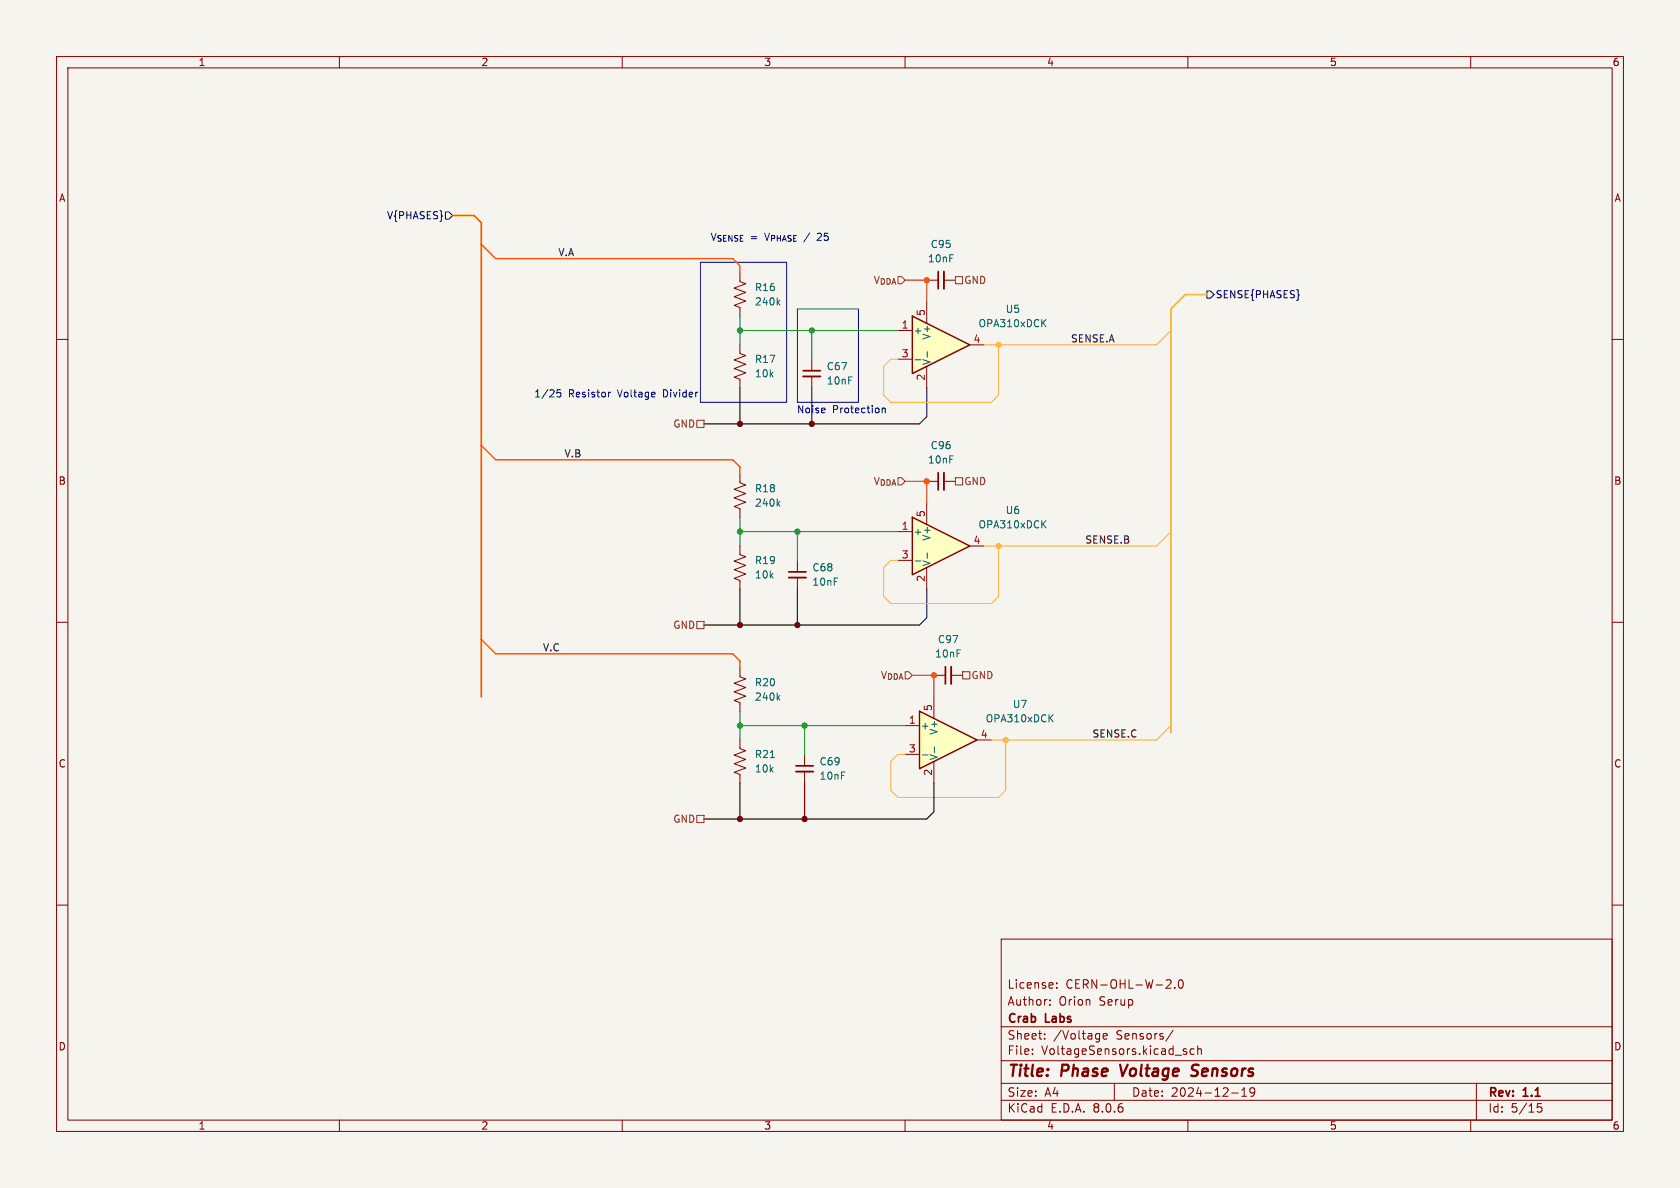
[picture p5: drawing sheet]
<svg xmlns="http://www.w3.org/2000/svg" width="297mm" height="210mm" viewBox="0 0 297 210" stroke-linecap="round" stroke-linejoin="round" font-family="sans-serif">
<path d="M0 0h297v210h-297z" fill="#f5f4ef" stroke="#f5f4ef" stroke-width=".18"/>
<g fill="none" stroke="#840000" stroke-width=".18">
<path d="M10 10h277v190h-277zM12 12h273v186h-273zM60 10v2M110 10v2M160 10v2M210 10v2M260 10v2M10 60h2M285 60h2M10 110h2M130.8 118.1v1.5l1 .4-2 .8 2 .7-2 .8 2 .8-2 .7 1 .4v1.5M285 110h2"/>
<path d="M10 160h2M285 160h2M177 166h108v32h-108zM185.6 177.6v.1M185.6 176.8v.1M186.8 174.6v.1M186.8 173.8v.1M206.2 173.3l.5-.1 .3 .1v.3l-.9 1.1h.9M207.7 174.6v.1M208.5 173.3l.2-.1a.81 .81 0 0 1 .6 .6 .81 .81 0 0 1-.3 .8l-.2 .1a.81 .81 0 0 1-.3-1.4zM60 198v2M110 198v2"/>
<path d="M160 198v2M177 194.5h108M177 191.5h108M177 187.5h108M177 181.5h108M182.5 186.3v.1M182.5 185.5v.1M184.7 183.6v.1M184.7 182.8v.1M195 183.2l.7-.1v-.3l-.5-.1-.2 .2 .1 .7h.6M197 191.5v3M207.4 182.1l-1.3 2"/>
<path d="M209.2 185.8l.5 .2 .1 .2-.2 .2-.4-.1M209.2 185.5h.5M210 198v2M211.1 185.5l-.4-.1-.3 .3v.4l.1 .2h.6M211.7 185.5l.3-.1 .3 .1 .1 .9M211.7 184.9v1.5M217.7 193.2h1.2M219.5 193.8h.9M219.5 192.7l.5-.4v1.5M221.8 192.9l-.3 .3h-.3l-.2-.3 .1-.5 .4-.1 .2 .1a.99 .99 0 0 1-.3 1.4h-.3M260 198v2M261 191.5v6.5"/>
<path d="M272.5 195.1h-.7l-.1 .7 .3-.1h.5l.1 .3-.1 .5-.2 .1-.6-.1"/>
</g>
<path d="M198 188.2l.4 2M211.6 190a.85 .85 0 0 1-1 .1M211.6 188.2l-.6 .1a.46 .46 0 0 0-.3 .5 .46 .46 0 0 0 .4 .4l.5 .2" fill="none" stroke="#840000" stroke-width=".4"/>
<path d="M137.5 123.3l.4 .5M137.9 122.9l-.5 .5" fill="none" stroke="#006464" stroke-width=".18"/>
<path d="M161.3 91.4l10.1 5.1-10.1 5.1z" fill="#ffffc2"/>
<path d="M161.3 91.4l10.1 5.1-10.1 5.1z" fill="none" stroke="#840000" stroke-width=".25"/>
<path d="M158.7 94h2.6M158.7 99.1h2.6M163.8 88.9v3.8M171.4 96.5h2.6M163.8 100.3v3.8" fill="none" stroke="#840000" stroke-width=".18"/>
<path d="M161.8 99.2h1M163.9 97.7v1M184.4 92.6l.5 .7M184.9 92.1l-.7 .7" fill="none" stroke="#006464" stroke-width=".18"/>
<path d="M161.3 55.9l10.1 5.1-10.1 5z" fill="#ffffc2"/>
<path d="M161.3 55.9l10.1 5.1-10.1 5z" fill="none" stroke="#840000" stroke-width=".25"/>
<g fill="none" stroke="#840000" stroke-width=".18">
<path d="M130.8 48.3v1.5l1 .4-2 .7 2 .8-2 .8 2 .7-2 .8 1 .4v1.5M158.7 58.4h2.6M163.8 53.3v3.9M163.8 49.5h2.1M166.9 49.5h2M130.8 61v1.5l1 .4-2 .7 2 .8-2 .8 2 .7-2 .8 1 .4v1.5M143.5 63.5v2M143.5 66.5v2.1M158.7 63.5h2.6M163.8 64.8v3.8M171.4 61h2.6M141 99.1v2"/>
<path d="M141 102.1v2"/>
</g>
<path d="M137.5 53.4l.4 .5M137.9 53.1l-.5 .5M184.4 57l.5 .8M184.9 56.5l-.7 .7M161.8 63.6h1M163.9 62.2v1" fill="none" stroke="#006464" stroke-width=".18"/>
<path d="M166.9 48v3.1M142 66.5h3M139.4 102.1h3.1" fill="none" stroke="#840000" stroke-width=".33"/>
<path d="M165.9 48v3.1M142 65.5h3M139.4 101.1h3.1" fill="none" stroke="#840000" stroke-width=".3"/>
<path d="M162.6 125.7l10.1 5.1-10.1 5.1z" fill="#ffffc2"/>
<path d="M162.6 125.7l10.1 5.1-10.1 5.1z" fill="none" stroke="#840000" stroke-width=".25"/>
<g fill="none" stroke="#840000" stroke-width=".18">
<path d="M130.8 96.5v1.5l1 .4-2 .8 2 .7-2 .8 2 .8-2 .7 1 .4v1.5M130.8 83.8v1.5l1 .4-2 .8 2 .7-2 .8 2 .8-2 .7 1 .4v1.5M163.8 85.1h2.1M166.9 85.1h2M165.1 119.4h2M168.1 119.4h2.1M130.8 130.8v1.5l1 .4-2 .8 2 .7-2 .8 2 .8-2 .7 1 .4v1.5M142.2 133.4v2M142.2 136.4v2M160 128.3h2.6M160 133.4h2.6M165.1 123.2v3.8"/>
<path d="M165.1 134.6v3.8M172.7 130.8h2.6"/>
</g>
<path d="M137.5 89l.4 .5M137.9 88.6l-.5 .5M136.2 133.9h.7M163.1 133.4h1M165.2 132v1M185.6 126.9l.6 .7M186.2 126.3l-.7 .8" fill="none" stroke="#006464" stroke-width=".18"/>
<path d="M166.9 83.6v3M168.1 117.9v3M140.7 136.4h3.1" fill="none" stroke="#840000" stroke-width=".33"/>
<path d="M165.9 83.6v3M167.1 117.9v3M140.7 135.4h3.1" fill="none" stroke="#840000" stroke-width=".3"/>
<path d="M78.7 37.5h.7l.6 .6-.6 .6h-.7zM213.4 51.4h.6l.6 .7-.6 .6h-.6z" fill="none" stroke="#000084" stroke-width=".18"/>
<path d="M168.9 48.9h1.3v1.3h-1.3zM123.2 74.3h1.3v1.3h-1.3zM168.9 84.5h1.3v1.2h-1.3zM123.2 109.9h1.3v1.2h-1.3zM170.2 118.7h1.2v1.3h-1.2zM123.2 144.1h1.3v1.3h-1.3z" fill="none" stroke="#725600" stroke-width=".18"/>
<path d="M123.8 46.4h15.3v24.7h-15.3zM141 54.6h10.8v16.5h-10.8zM99.1 68.9h-.6l-.1 .6 .2-.1 .4 .1 .2 .1-.1 .5-.2 .1-.5-.1M107.9 69.3l-.3 .3M155.9 72.1v.9M155.9 72.2l.2-.1 .3 .1 .1 .8" fill="none" stroke="#0000c2" stroke-width=".18"/>
<path d="M80 38.1h3.8l1.3 1.3v83.8" fill="none" stroke="#f50" stroke-width=".3"/>
<path d="M213.4 52.1h-3.9l-2.5 2.5v74.9" fill="none" stroke="#ffb334" stroke-width=".3"/>
<path d="M130.8 68.6v6.3M143.5 68.6v6.3M163.8 68.6v5.1l-1.2 1.2h-38.1M130.8 104.1v6.4M141 104.1v6.4M163.8 104.1v5.1l-1.2 1.3h-38.1M130.8 138.4v6.4M142.2 138.4v6.4M165.1 138.4v5.1l-1.3 1.3h-39.3" fill="none" stroke="#000" stroke-width=".2"/>
<path d="M85.1 43.2l2.5 2.5h41.9l1.3 1.3v1.3M85.1 78.7l2.5 2.6h41.9l1.3 1.3v1.2M85.1 113l2.5 2.6h41.9l1.3 1.2v1.3" fill="none" stroke="#f50" stroke-width=".25"/>
<path d="M130.8 55.9v5.1M130.8 58.4h27.9M143.5 58.4v5.1M130.8 91.4v5.1M130.8 94h27.9M141 94v5.1M130.8 125.7v5.1M130.8 128.3h29.2M142.2 128.3v5.1" fill="none" stroke="#009600" stroke-width=".18"/>
<path d="M160 49.5h3.8v3.8M160 85.1h3.8v3.8M161.3 119.4h3.8v3.8" fill="none" stroke="#f22" stroke-width=".2"/>
<path d="M207 58.4l-2.5 2.6h-30.5M176.5 61v8.9l-1.2 1.2h-17.8l-1.3-1.2v-5.1l1.3-1.3h1.2M176.5 96.5v8.9l-1.2 1.3h-17.8l-1.3-1.3v-5.1l1.3-1.2h1.2M207 94l-2.5 2.5h-30.5M177.8 130.8v8.9l-1.3 1.3h-17.8l-1.2-1.3v-5.1l1.2-1.2h1.3M207 128.3l-2.5 2.5h-29.2" fill="none" stroke="#ffb334" stroke-width=".18"/>
<g fill="#000" stroke="#000" stroke-width=".18">
<circle cx="130.8" cy="74.9" r=".46"/>
<circle cx="143.5" cy="74.9" r=".46"/>
<circle cx="130.8" cy="110.5" r=".46"/>
<circle cx="141" cy="110.5" r=".46"/>
<circle cx="130.8" cy="144.8" r=".46"/>
<circle cx="142.2" cy="144.8" r=".46"/>
</g>
<g fill="#f22" stroke="#f22" stroke-width=".18">
<circle cx="163.8" cy="49.5" r=".46"/>
<circle cx="163.8" cy="85.1" r=".46"/>
<circle cx="165.1" cy="119.4" r=".46"/>
</g>
<g fill="#009600" stroke="#009600" stroke-width=".18">
<circle cx="143.5" cy="58.4" r=".46"/>
<circle cx="141" cy="94" r=".46"/>
<circle cx="142.2" cy="128.3" r=".46"/>
<circle cx="130.8" cy="128.3" r=".46"/>
<circle cx="130.8" cy="58.4" r=".46"/>
<circle cx="130.8" cy="94" r=".46"/>
</g>
<g fill="#ffb334" stroke="#ffb334" stroke-width=".18">
<circle cx="176.5" cy="96.5" r=".46"/>
<circle cx="176.5" cy="61" r=".46"/>
<circle cx="177.8" cy="130.8" r=".46"/>
</g>
<g font-size="2.8" fill="#840000">
<text x="178" y="190.9">Title:</text>
<text x="187.7" y="190.9">Phase</text>
<text x="198.9" y="190.9">Voltage</text>
<text x="212.3" y="190.9">Sensors</text>
</g>
<g font-size="2.1" fill="#840000">
<text x="178" y="178">Author:</text>
<text x="178" y="175">License:</text>
<text x="187.2" y="178">Orion</text>
<text x="188.4" y="175">CERN-OHL-W-2.0</text>
<text x="194.4" y="178">Serup</text>
<text x="178" y="184">Sheet:</text>
<text x="178" y="181.2">Crab</text>
<text x="184.9" y="181.2">Labs</text>
<text x="186.2" y="184">/Voltage</text>
<text x="197.4" y="184">Sensors/</text>
<text x="178" y="186.7">File:</text>
<text x="184.1" y="186.7">VoltageSensors.kicad_sch</text>
<text x="178" y="196.9">KiCad</text>
<text x="178" y="194.1">Size:</text>
<text x="184.7" y="194.1">A4</text>
<text x="185.7" y="196.9">E.D.A.</text>
<text x="193.3" y="196.9">8.0.6</text>
<text x="200" y="194.1">Date:</text>
<text x="207" y="194.1">2024-12-19</text>
<text x="263" y="194.3">Rev:</text>
<text x="263" y="196.9">Id:</text>
<text x="267.1" y="196.9">5/15</text>
<text x="269.4" y="194.3">1.1</text>
</g>
<g font-size="1.8" fill="#840000">
<text x="35" y="11.9">1</text>
<text x="85" y="11.9">2</text>
<text x="135" y="11.9">3</text>
<text x="185" y="11.9">4</text>
<text x="235" y="11.9">5</text>
<text x="285" y="11.9">6</text>
<text x="10.3" y="35.9">A</text>
<text x="285.3" y="35.9">A</text>
<text x="10.3" y="85.9">B</text>
<text x="285.3" y="85.9">B</text>
<text x="10.3" y="135.9">C</text>
<text x="285.3" y="135.9">C</text>
<text x="10.3" y="185.9">D</text>
<text x="285.3" y="185.9">D</text>
<text x="35" y="199.9">1</text>
<text x="85" y="199.9">2</text>
<text x="135" y="199.9">3</text>
<text x="185" y="199.9">4</text>
<text x="235" y="199.9">5</text>
<text x="285" y="199.9">6</text>
</g>
<g font-size="1.8" fill="#000084">
<text x="68.3" y="39">V{PHASES}</text>
<text x="214.8" y="52.9">SENSE{PHASES}</text>
</g>
<g font-size="1.8" fill="#0f0f0f">
<text x="98.6" y="45.4">V.A</text>
<text x="189.2" y="60.6">SENSE.A</text>
<text x="99.7" y="80.9">V.B</text>
<text x="191.8" y="96.2">SENSE.B</text>
<text x="95.9" y="115.2">V.C</text>
<text x="193" y="130.5">SENSE.C</text>
</g>
<g font-size="1.8" fill="#0000c2">
<text x="125.5" y="42.8">V_{SENSE} V_{PHASE}25</text>
<text x="132.6" y="42.8">=</text>
<text x="142.5" y="42.8">/</text>
<text x="94.4" y="70.5">1/25</text>
<text x="100.5" y="70.5">Resistor</text>
<text x="109.3" y="70.5">Voltage</text>
<text x="117.5" y="70.5">Divider</text>
<text x="140.8" y="73.3">Noise</text>
<text x="147.2" y="73.3">Protection</text>
</g>
<g font-size="1.8" fill="#006464">
<text x="163.9" y="46.6">10nF</text>
<text x="164.4" y="44">C95</text>
<text x="133.4" y="51.7">R16</text>
<text x="133.4" y="54.2">240k</text>
<text x="161.4" y="59.3">+</text>
<text x="172.9" y="58">OPA310xDCK</text>
<text x="177.7" y="55.5">U5</text>
<text x="133.4" y="64.4">R17</text>
<text x="146.1" y="65.6">C67</text>
<text x="164.7" y="64.6" transform="rotate(-90 164.7 64.6)">V-</text>
<text x="164.7" y="60.1" transform="rotate(-90 164.7 60.1)">V+</text>
<text x="133.4" y="66.9">10k</text>
<text x="146.1" y="68.2">10nF</text>
<text x="163.9" y="82.1">10nF</text>
<text x="164.4" y="79.6">C96</text>
<text x="133.4" y="87.2">R18</text>
<text x="133.4" y="89.8">240k</text>
<text x="161.4" y="94.8">+</text>
<text x="164.7" y="95.7" transform="rotate(-90 164.7 95.7)">V+</text>
<text x="172.9" y="93.6">OPA310xDCK</text>
<text x="177.7" y="91.1">U6</text>
<text x="133.4" y="99.9">R19</text>
<text x="143.5" y="101.2">C68</text>
<text x="164.7" y="100.2" transform="rotate(-90 164.7 100.2)">V-</text>
<text x="133.4" y="102.5">10k</text>
<text x="143.5" y="103.7">10nF</text>
<text x="165.7" y="113.9">C97</text>
<text x="165.2" y="116.4">10nF</text>
<text x="133.4" y="121.5">R20</text>
<text x="133.4" y="124.1">240k</text>
<text x="179" y="125.4">U7</text>
<text x="162.7" y="129.1">+</text>
<text x="166" y="130" transform="rotate(-90 166 130)">V+</text>
<text x="174.2" y="127.9">OPA310xDCK</text>
<text x="133.4" y="136.8">10k</text>
<text x="133.4" y="134.2">R21</text>
<text x="144.8" y="135.5">C69</text>
<text x="166" y="134.5" transform="rotate(-90 166 134.5)">V-</text>
<text x="144.8" y="138">10nF</text>
</g>
<g font-size="1.8" fill="#725600">
<text x="154.3" y="50.4">V_{DDA}</text>
<text x="170.4" y="50.4">GND</text>
<text x="118.9" y="75.8">GND</text>
<text x="154.3" y="86">V_{DDA}</text>
<text x="170.4" y="86">GND</text>
<text x="118.9" y="111.4">GND</text>
<text x="155.6" y="120.2">V_{DDA}</text>
<text x="171.6" y="120.2">GND</text>
<text x="118.9" y="145.6">GND</text>
</g>
<g font-size="1.8" fill="#a90000">
<text x="159.3" y="58.2">1</text>
<text x="163.6" y="56" transform="rotate(-90 163.6 56)">5</text>
<text x="159.3" y="63.2">3</text>
<text x="172" y="60.7">4</text>
<text x="163.6" y="67.4" transform="rotate(-90 163.6 67.4)">2</text>
<text x="159.3" y="93.7">1</text>
<text x="163.6" y="91.5" transform="rotate(-90 163.6 91.5)">5</text>
<text x="159.3" y="98.8">3</text>
<text x="172" y="96.3">4</text>
<text x="163.6" y="102.9" transform="rotate(-90 163.6 102.9)">2</text>
<text x="164.8" y="125.8" transform="rotate(-90 164.8 125.8)">5</text>
<text x="160.6" y="128">1</text>
<text x="173.3" y="130.6">4</text>
<text x="160.6" y="133.1">3</text>
<text x="164.8" y="137.2" transform="rotate(-90 164.8 137.2)">2</text>
</g>
</svg>
